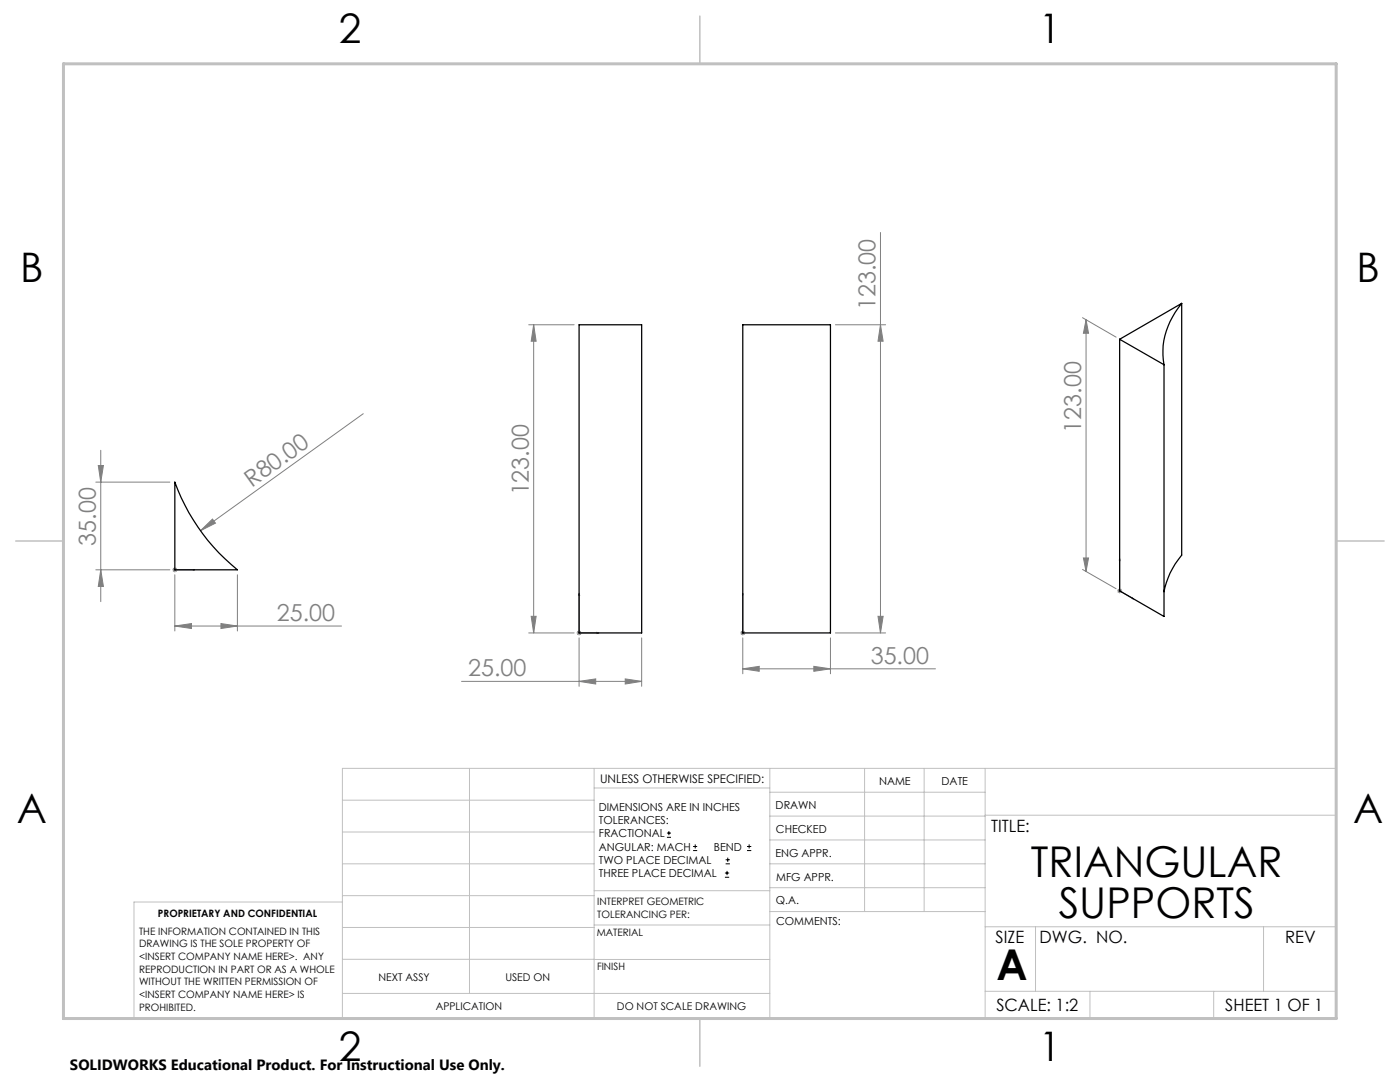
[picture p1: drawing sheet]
<svg xmlns="http://www.w3.org/2000/svg" width="279mm" height="216mm" viewBox="0 0 279 216" stroke-linecap="round" stroke-linejoin="round" font-family="sans-serif">
<g fill="none" stroke="#000" stroke-width=".2">
<path d="M133.1 167.1h.8M133.1 166.2h.8M133.5 165.8v.9M138.3 169.7h.8M138.3 168.9h.8M138.7 168.5v.8M144.7 175h.8M144.7 174.2h.8M144.8 172.4h.9M144.8 171.6h.9M145.1 173.8v.8M145.2 171.1v.9"/>
<path d="M149.1 169.7h.8M149.1 168.9h.8M149.5 168.5v.8"/>
</g>
<g fill="none" stroke="#00f" stroke-width=".2">
<path d="M34.8 113.7h.2zM34.9 113.7h.1M34.9 113.7h3.9M38.8 113.7h-.3h.3M115.6 118.4l.1 .4h-.2zM115.6 118.4v7.9h3.9M148.2 118.4v.4v-.4M148.2 118.4v7.9M223.4 111.5l.1 .3h-.1zM223.4 111.5v6.4l2.8 1.6M226 119.3l.2 .2-.2-.1zM119.1 126.2l.4 .1-.4 .1z"/>
<path d="M148.2 126.2v.2zM148.2 126.3h.1"/>
</g>
<g fill="none" stroke="#808080" stroke-width=".2">
<path d="M175.7 46.4v79.9M105.5 64.8h9.1M106.5 64.8l.5 3.3h-1zM106.5 64.8v61.5M166.7 64.8h10M175.7 64.8l.5 3.3h-1zM216 63.4l6.7 3.9M216.7 63.8v50.2M216.7 63.8l.5 2.7h-1zM19.1 96.2h14.8M19.6 92.9h1l-.5 3.3zM20.1 89.9v30.2"/>
<path d="M72.5 82.6l-32.5 23.3M19.1 113.7h14.8M20.1 113.7l.5 3.3h-1zM34.4 113.7h1M34.5 113.3l.7 .8M34.9 113.2v1M34.9 114.7v11.2M35.2 113.3l-.7 .8M40 105.9l2.4-2.3 .6 .8zM47.4 114.7v11.2M216 113.6l6.7 3.9M216.2 111.3h1l-.5 2.7z"/>
<path d="M223 117.9h.9M223.1 117.5l.7 .8M223.4 117.4v1M223.8 117.5l-.7 .8M34.9 124.9l3.3-.5v1zM34.9 124.9h33.3M44.1 124.4l3.3 .5-3.3 .5zM92.1 136h36M105.5 126.3h9.1M106 123h1l-.5 3.3zM115.1 126.3h1M115.2 125.9l.7 .7"/>
<path d="M115.6 125.8v1M115.6 136l3.3-.5v1zM115.6 127.3v9.6M115.9 125.9l-.7 .7M124.8 135.5l3.3 .5-3.3 .5zM128.1 127.3v9.6M147.7 126.3h1M147.9 125.9l.7 .7M148.2 133.5l3.3-.5v.9zM148.2 127.3v7.1M148.2 133.5h38.5M148.2 125.8v1"/>
<path d="M148.6 125.9l-.7 .7M162.4 133l3.3 .5-3.3 .4zM165.7 127.3v7.1M166.7 126.3h10M175.2 123h1l-.5 3.3z"/>
</g>
<g fill="none" stroke="#c0c0c0" stroke-width=".2">
<path d="M68.3 159.7h50.3M93.7 153.3v44.9M118.6 153.3v49.9M118.6 157.2h35M153.6 153.3v49.9M153.6 158.1h43M172.5 153.3v28.6M184.4 153.3v28.6M196.6 153.3v49.9M68.3 180h-41.6v23.2h240v-49.9h-198.4v49.9M68.3 166h50.3M68.3 178.7h50.3"/>
<path d="M68.3 172.4h50.3M118.6 177.7h35M153.6 162.8h43M153.6 177.1h43M153.6 172.4h43M153.6 167.6h43M196.6 162.7h70.1M68.3 198.2h85.3M68.3 191.4l85.3 .1M68.3 185.1h50.3M118.6 184.6h35M153.6 181.9h43"/>
<path d="M196.6 184.9h70.1M196.6 197.8h70.1M206.7 184.9v12.9M217.5 197.8v5.4M242.2 197.8v5.4M252.2 184.9v12.9"/>
</g>
<path d="M139.7 3.2v9.5M3.1 107.9h9.6M266.7 107.9h9.5M139.7 203.2v9.6" fill="none" stroke="#c0c0c0" stroke-width=".3"/>
<path d="M12.7 12.7h254v190.5h-254z" fill="none" stroke="#c0c0c0" stroke-width=".6"/>
<g fill="#00f">
<path d="M38.5 113.7h.3zM34.8 113.7h.2z"/>
<path d="M148.2 126.2v.2zM148.2 118.4v.4z"/>
<path d="M226 119.3l.2 .2-.2-.1zM223.4 111.5l.1 .3h-.1z"/>
<path d="M119.1 126.2l.4 .1-.4 .1zM115.6 118.4l.1 .4h-.2z"/>
</g>
<g fill="#808080">
<path d="M40 105.9l2.4-2.3 .6 .8z"/>
<path d="M44.1 124.4l3.3 .5-3.3 .5zM34.9 124.9l3.3-.5v1z"/>
<path d="M115.6 136l3.3-.5v1zM124.8 135.5l3.3 .5-3.3 .5zM148.2 133.5l3.3-.5v.9zM162.4 133l3.3 .5-3.3 .4z"/>
<path d="M19.6 92.9h1l-.5 3.3zM20.1 113.7l.5 3.3h-1zM216.7 63.8l.5 2.7h-1zM216.2 111.3h1l-.5 2.7zM106.5 64.8l.5 3.3h-1zM106 123h1l-.5 3.3zM175.7 64.8l.5 3.3h-1zM175.2 123h1l-.5 3.3z"/>
</g>
<path d="M115.6 64.8h12.5v61.5h-12.5zM148.2 64.8h17.5v61.5h-17.5zM223.4 67.7v50.2l8.9 5.1v-50.2M223.4 67.7l8.9 5.1M235.8 60.5a14.9 14.9 0 0 0-3.5 12.3M235.8 60.5v50.3a15.7 15.7 0 0 0-3.5 7.3M235.8 60.5l-12.4 7.2M34.9 96.2a40.3 40.3 0 0 0 12.5 17.5h-12.5z" fill="none" stroke="#000" stroke-width=".25"/>
<g font-size="8.5">
<text x="205.7" y="175">TRIANGULAR</text>
<text x="211.3" y="183.1">SUPPORTS</text>
<text x="198.9" y="195.5">A</text>
</g>
<g font-size="8.1">
<text x="67.6" y="8.5">2</text>
<text x="207.3" y="8.5">1</text>
<text x="4" y="56.2">B</text>
<text x="270.7" y="56.2">B</text>
<text x="3.3" y="164.1">A</text>
<text x="270" y="164.1">A</text>
<text x="67.6" y="211.7">2</text>
<text x="207.3" y="211.7">1</text>
</g>
<g font-size="4.7" fill="#808080">
<text x="174.7" y="61.9" transform="rotate(-90 174.7 61.9)">123.00</text>
<text x="215.7" y="86.3" transform="rotate(-90 215.7 86.3)">123.00</text>
<text x="50.3" y="97.3" transform="rotate(-36 50.3 97.3)">R80.00</text>
<text x="105.5" y="98.9" transform="rotate(-90 105.5 98.9)">123.00</text>
<text x="19.1" y="108.9" transform="rotate(-90 19.1 108.9)">35.00</text>
<text x="55.3" y="123.9">25.00</text>
<text x="93.4" y="134.9">25.00</text>
<text x="173.8" y="132.4">35.00</text>
</g>
<g font-size="3.4">
<text x="197.8" y="166">TITLE:</text>
<text x="198.7" y="188.1">SIZE</text>
<text x="207.5" y="188.1">DWG. NO.</text>
<text x="256.5" y="188.2">REV</text>
<text x="198.8" y="201.7">SCALE: 1:2</text>
<text x="244.5" y="201.7">SHEET 1 OF 1</text>
</g>
<text font-size="3" x="14" y="213.5">SOLIDWORKS Educational Product. For Instructional Use Only.</text>
<text font-size="2.4" x="119.8" y="156.2">UNLESS OTHERWISE SPECIFIED:</text>
<g font-size="2.2">
<text x="119.5" y="161.8">DIMENSIONS ARE IN INCHES</text>
<text x="154.8" y="161.4">DRAWN</text>
<text x="175.4" y="156.6">NAME</text>
<text x="187.9" y="156.7">DATE</text>
<text x="119.5" y="164.4">TOLERANCES:</text>
<text x="119.5" y="167.1">FRACTIONAL</text>
<text x="154.9" y="166.3">CHECKED</text>
<text x="119.5" y="169.7">ANGULAR: MACH</text>
<text x="119.5" y="172.4">TWO PLACE DECIMAL</text>
<text x="142.5" y="169.7">BEND</text>
<text x="154.8" y="170.9">ENG APPR.</text>
<text x="119.5" y="175">THREE PLACE DECIMAL</text>
<text x="154.9" y="175.7">MFG APPR.</text>
<text x="154.9" y="180.4">Q.A.</text>
<text x="154.9" y="184.6">COMMENTS:</text>
</g>
<g font-size="2.1">
<text x="75.5" y="195.7">NEXT ASSY</text>
<text x="100.9" y="195.7">USED ON</text>
<text x="86.9" y="201.5">APPLICATION</text>
<text x="123.1" y="201.6">DO NOT SCALE DRAWING</text>
</g>
<g font-size="2">
<text x="31.5" y="182.9">PROPRIETARY AND CONFIDENTIAL</text>
<text x="119.2" y="180.6">INTERPRET GEOMETRIC</text>
<text x="119.2" y="183.1">TOLERANCING PER:</text>
<text x="27.8" y="186.5">THE INFORMATION CONTAINED IN THIS</text>
<text x="27.8" y="189">DRAWING IS THE SOLE PROPERTY OF</text>
<text x="27.8" y="191.6">&lt;INSERT COMPANY NAME HERE&gt;. ANY</text>
<text x="119.1" y="186.7">MATERIAL</text>
<text x="27.8" y="194.1">REPRODUCTION IN PART OR AS A WHOLE</text>
<text x="27.8" y="196.6">WITHOUT THE WRITTEN PERMISSION OF</text>
<text x="119.1" y="193.5">FINISH</text>
<text x="27.8" y="199.1">&lt;INSERT COMPANY NAME HERE&gt; IS</text>
<text x="27.8" y="201.7">PROHIBITED.</text>
</g>
</svg>
